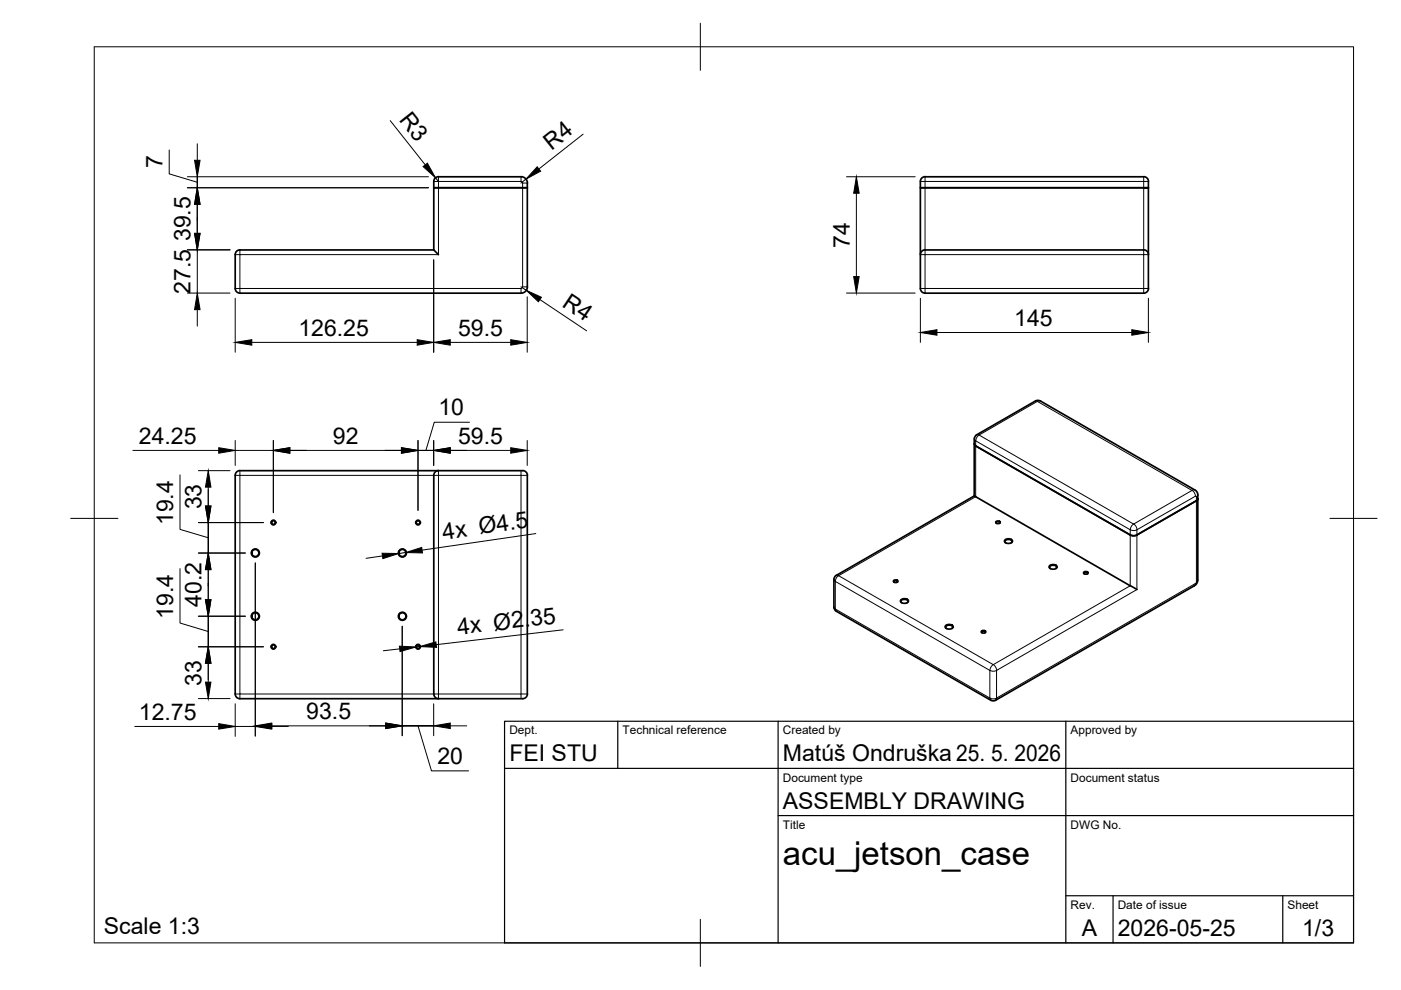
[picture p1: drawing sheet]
<svg xmlns="http://www.w3.org/2000/svg" width="297mm" height="210mm" viewBox="0 0 297 210" stroke-linecap="round" stroke-linejoin="round" font-family="sans-serif">
<!-- layer: Visible -->
<g fill="none" stroke="#000" stroke-width=".36">
<path d="M111.8 38.8v22M111.8 38.8a1.31 1.31 0 0 0-1.3-1.3h-17.5a1.01 1.01 0 0 0-1 1v1.3h19.8h-19.8v13.2M195.4 37.8l.7-.3h46.4a.97 .97 0 0 1 1 1v22.7a1.01 1.01 0 0 1-1 1h-46.4a1.01 1.01 0 0 1-1-1v-21.4h47.4h-47.4v-1.3zM242.5 39.8h1zM49.9 54v7.2a1.01 1.01 0 0 0 1 1h59.6a1.34 1.34 0 0 0 1.3-1.4M50.9 53h41.1M50.9 53a1.01 1.01 0 0 0-1 1M92 53l1 1M196.1 53h46.4M196.1 53a1.01 1.01 0 0 0-1 1M242.5 53a1.01 1.01 0 0 1 1 1M50.9 99.8h59.9"/>
<path d="M50.9 99.8a1.01 1.01 0 0 0-1 1v46.3a1.01 1.01 0 0 0 1 1h42.1M93 99.8a1.01 1.01 0 0 0-1 1v46.3a1.01 1.01 0 0 0 1 1M110.8 99.8a1.01 1.01 0 0 1 1 1M206.6 93.1v12l-29.3 16.9M206.6 93.1l.1-.6 .4-.3 12.4-7.2 .9-.1 33.1 19.1 .5 .8v18.2l-.4 .9-42.5 24.6M206.6 94.1l.3 .4 32.7 18.9a1.52 1.52 0 0 0 1.4 0l12.7-7.2 .3-.4M111.8 100.8v46.3M206.6 105.1l34.5 19.9M211.2 110.5h.5l.4 .3-.6 .2-.4-.2zM211.3 110.9a.35 .35 0 0 1 .3-.3 .35 .35 0 0 1 .4 .2l-.1 .1M213 114.5l.8-.3a.62 .62 0 0 1 .8 .7l-.8 .3a.62 .62 0 0 1-.8-.7zM213.2 115.1l-.1-.2a.78 .78 0 0 1 .7-.5 .78 .78 0 0 1 .8 .5l-.2 .2"/>
<path d="M176.8 128.7l.1 .5 .4 .4 32.8 18.9M177.3 122l-.4 .4-.1 .5v5.8M189.5 123h.5l.4 .3-.6 .2-.4-.2zM189.6 123.5a.35 .35 0 0 1 .3-.4 .35 .35 0 0 1 .4 .3l-.1 .1M191 127.2l.8-.3a.62 .62 0 0 1 .8 .7l-.8 .3a.62 .62 0 0 1-.8-.7zM191.2 127.8l-.2-.2a.78 .78 0 0 1 .8-.5 .78 .78 0 0 1 .7 .5l-.2 .2M200.4 132.7l.8-.3a.62 .62 0 0 1 .8 .7l-.8 .3a.62 .62 0 0 1-.8-.7zM200.7 133.3l-.2-.2a.78 .78 0 0 1 .7-.6 .78 .78 0 0 1 .8 .6l-.2 .2M208.2 133.7h.4l.4 .3-.6 .2-.4-.2zM208.2 134.2a.35 .35 0 0 1 .3-.4 .35 .35 0 0 1 .4 .3l-.1 .1M222.5 120l.8-.3a.62 .62 0 0 1 .8 .7l-.8 .3a.62 .62 0 0 1-.8-.7zM222.7 120.6l-.2-.2a.78 .78 0 0 1 .8-.6 .78 .78 0 0 1 .7 .6l-.2 .2"/>
<path d="M229.9 121.3l.4-.1 .4 .3-.6 .2-.4-.2zM229.9 121.7a.35 .35 0 0 1 .3-.4 .35 .35 0 0 1 .4 .3l-.1 .1M111.8 147.1a1.1 1.1 0 0 1-1.3 1h-17.5M211.1 148.5l-.5 .1-.5-.1"/>
<circle cx="54.1" cy="117.2" r=".86"/>
<circle cx="54.1" cy="117.2" r=".75"/>
<circle cx="58" cy="110.8" r=".5"/>
<circle cx="58" cy="110.8" r=".39"/>
<circle cx="85.3" cy="117.2" r=".86"/>
<circle cx="85.3" cy="117.2" r=".75"/>
<circle cx="88.6" cy="110.8" r=".5"/>
<circle cx="88.6" cy="110.8" r=".39"/>
<circle cx="54.1" cy="130.7" r=".86"/>
<circle cx="54.1" cy="130.7" r=".75"/>
<circle cx="58" cy="137.1" r=".5"/>
<circle cx="58" cy="137.1" r=".39"/>
<circle cx="85.3" cy="130.7" r=".86"/>
<circle cx="85.3" cy="130.7" r=".75"/>
<circle cx="88.6" cy="137.1" r=".5"/>
<circle cx="88.6" cy="137.1" r=".39"/>
</g>
<!-- layer: Visible Narrow -->
<g fill="none" stroke="#000" stroke-width=".21">
<path d="M93 37.5v1h-1M110.5 38.5h-17.5v15.5h-42.1v7.2h-1M110.5 37.5v1M110.5 38.5l.3 .3M110.8 38.8v22h1M110.8 38.8h1M195.1 38.5h1v15.5h-1M196.1 37.5v1h46.4v-1M243.5 38.5h-1v15.5h1M50.9 53v1h-1M196.1 54h46.4v7.2h-46.4zM110.5 61.2v1"/>
<path d="M110.5 61.2h-59.6v1M110.8 60.8l-.3 .3M195.1 61.2h1v1M243.5 61.2h-1v1M50.9 99.8v1h-1M93 99.8v1h-42.1v46.3h42.1v-46.3h17.5v-1M206.6 93.1l.3 .4M206.9 93.5v11.8l-29.1 16.8 32.8 18.8 29-16.7v-11.9M206.9 93.5l32.7 18.8M207.1 92.2h.5M207.6 92.2l12.3-7.1 32.8 18.9-12.4 7.1zM207.6 92.2a1.57 1.57 0 0 0-.7 1.3"/>
<path d="M220.6 85h-1.1M111.8 100.8h-1.3v46.3h1.3M240.1 111.3l.3-.2a1.56 1.56 0 0 1 .7 1.2 1.56 1.56 0 0 1-1.5 0zM253.4 103.9l-.7 .1a1.57 1.57 0 0 1 .8 1.2M253.7 105.3l-.3-.1-12.4 7.1v12.7l-29.7 17.1v5.9l42.1-24.3M254 104.9l-.3 .4v18M176.8 128.7l.5 .9M177.1 123.3l32.8 18.8v5.9l-32.8-18.9zM177.3 122h.5a1.56 1.56 0 0 0-.7 1.3l-.3-.4M253.5 123.7l-.3 .5M253.7 123.3l-.3 .4M254 122.9l-.3 .4"/>
<path d="M49.9 147.1h1v1M93 148.1v-1h17.5v1M210.1 148.5l-.2-.5a1.56 1.56 0 0 0 1.4 0l-.2 .5M210.3 141.1l.3-.2a1.57 1.57 0 0 1 .7 1.2 1.55 1.55 0 0 1-1.4 0z"/>
</g>
<!-- layer: BORDER -->
<path d="M20 9.9h267v190h-267zM148.5 4.9v10M15 109.9h10M282 109.9h10M148.5 194.9v10" fill="none" stroke="#000" stroke-width=".21"/>
<!-- layer: TITLEBLOCK -->
<path d="M107 152.9h180v47h-180zM131 152.9v10M165 152.9v47M226 152.9v47M107 162.9h180M165 172.9h122M226 189.9h61M236 189.9v10M272 189.9v10" fill="none" stroke="#000" stroke-width=".25"/>
<!-- layer: FD_Dimensions -->
<g fill="none" stroke="#000" stroke-width=".21">
<path d="M35.9 31.8v5.1l5.9 1.7M39.7 39.8h51.1M39.7 37.5h51.1M41.8 39.8v-2.3v2.3M41.8 30.5v3.5M82.7 25.6l7.5 9.4M92.3 37.7l.7 .8M111.5 38l-1.1 .8M123.6 28.4l-9.3 7.4M179.5 37.5h14.5M39.7 53h9.1M41.8 43.3v6.2"/>
<path d="M41.8 53v9.1M91.9 55.1v19.6M181.6 41v17.6M39.7 62.1h9.1M41.8 65.7v3.4M49.9 63.2v11.5M53.4 72.6h35.1M95.5 72.6h12.8M110.4 60.8l1.2 .7M111.8 62.9v11.8M114.5 63.5l9.9 6.6M179.5 62.1h14.5"/>
<path d="M195.1 63.2v9.4M198.6 70.5h41.4M243.5 63.2v9.4M28.2 95.5h18.2M42.1 99.8h6.7M49.9 93.4v5.3M49.9 95.5h8.1M58 93.4v15.3M61.4 95.5h23.7M88.6 95.5h3.3h-3.3M88.6 93.4v14.8M91.9 93.4v5.3"/>
<path d="M95.5 95.5h12.8M99.5 89.5h-7.4l-1.8 6M111.8 93.4v5.3M38.2 100.7v11.5l6 1.8M42.1 110.8h13.8M42.1 117.3h9.9M44.2 110.8v6.5v-6.5M44.2 103.3v4M54.1 119.4v36.7M81.1 117.9l-3.5 .5M86 117.2l-1.5 .2M113.6 113.1l-24.1 3.5"/>
<path d="M38.2 120.6v11.5l6 1.8M42.1 130.7h9.9M42.1 137.1h13.8M44.2 130.7v6.4v-6.4M44.2 120.8v6.4M84.8 137.6l-3.5 .4M85.3 132.8v23.2M89 137.1l-.8 .1M119.4 133.5l-26.9 3.2M28.6 154h17.8M42.1 148.1h6.7M44.2 140.6v4"/>
<path d="M49.9 149.2v6.9M49.9 154h4.2M57.6 154h3.5M57.6 153.9h24.2M85.3 153.9h6.6h-6.6M88.6 153.9l2.9 9.5h7.9M91.9 149.2v6.8M95.5 153.9h3.5"/>
</g>
<g fill="#000" stroke="#000" stroke-width=".21">
<path d="M41.3 34h1.1l-.6 3.5zM89.7 35.3l.9-.7 1.7 3.1zM113.9 35.4l.7 .9-3.1 1.7zM41.3 49.5h1.1l-.6 3.5zM41.8 39.8l.6 3.5h-1.1zM181.6 37.5l.6 3.5h-1.2zM181 58.6h1.2l-.6 3.5zM41.8 62.1l.6 3.6h-1.1zM49.9 72.6l3.5-.6v1.2zM88.5 72l3.4 .6-3.4 .6zM91.9 72.6l3.6-.6v1.2zM108.3 72l3.5 .6-3.5 .6z"/>
<path d="M111.6 61.5l3.2 1.5-.6 1zM195.1 70.5l3.5-.6v1.2zM240 69.9l3.5 .6-3.5 .6zM46.4 94.9l3.5 .6-3.5 .6zM58 95.5l3.4-.6v1.2zM85.1 94.9l3.5 .6-3.5 .6zM91.9 95.5l3.6-.6v1.2zM108.3 94.9l3.5 .6-3.5 .6zM44.2 99.8l.5 3.5h-1.1zM43.6 107.3h1.1l-.5 3.5zM81 117.3l3.5 .1-3.3 1zM86 117.2l3.4-1.1 .2 1.1z"/>
<path d="M44.2 117.3l.5 3.5h-1.1zM43.6 127.2h1.1l-.5 3.5zM84.7 137l3.5 .2-3.4 .9zM89 137.1l3.4-1 .2 1.2zM44.2 137.1l.5 3.5h-1.1zM43.6 144.6h1.1l-.5 3.5zM46.4 153.4l3.5 .6-3.5 .6zM54.1 154l3.5-.6v1.2zM54.1 153.9l3.5-.6v1.2zM81.8 153.3l3.5 .6-3.5 .6zM91.9 153.9l3.6-.6v1.2z"/>
</g>
<text font-size="7" x="166" y="183.4">acu_jetson_case</text>
<g font-size="4.9">
<text x="84.5" y="25.5" transform="rotate(52 84.5 25.5)">R3</text>
<text x="34.5" y="35.7" transform="rotate(-90 34.5 35.7)">7</text>
<text x="116.9" y="31.9" transform="rotate(-38 116.9 31.9)">R4</text>
<text x="40.4" y="51.2" transform="rotate(-90 40.4 51.2)">39.5</text>
<text x="180.2" y="52.5" transform="rotate(-90 180.2 52.5)">74</text>
<text x="40.4" y="62.3" transform="rotate(-90 40.4 62.3)">27.5</text>
<text x="119" y="64.8" transform="rotate(34 119 64.8)">R4</text>
<text x="63.3" y="71.1">126.25</text>
<text x="97.1" y="71.1">59.5</text>
<text x="215.1" y="69">145</text>
<text x="92.9" y="88.1">10</text>
<text x="29.4" y="94.1">24.25</text>
<text x="70.6" y="94.1">92</text>
<text x="97.1" y="94.1">59.5</text>
<text x="36.7" y="111.4" transform="rotate(-90 36.7 111.4)">19.4</text>
<text x="42.7" y="108" transform="rotate(-90 42.7 108)">33</text>
<text x="94.1" y="114.4" transform="rotate(-8 94.1 114.4)">4x Ø4.5</text>
<text x="36.7" y="131.2" transform="rotate(-90 36.7 131.2)">19.4</text>
<text x="42.7" y="128.6" transform="rotate(-90 42.7 128.6)">40.2</text>
<text x="97.1" y="134.6" transform="rotate(-7 97.1 134.6)">4x Ø2.35</text>
<text x="42.7" y="145.3" transform="rotate(-90 42.7 145.3)">33</text>
<text x="29.4" y="152.6">12.75</text>
<text x="64.9" y="152.4">93.5</text>
<text x="92.8" y="162">20</text>
<text x="108" y="161.4">FEI STU</text>
<text x="166" y="161.4">Matúš Ondruška 25. 5. 2026</text>
<text x="166" y="171.4">ASSEMBLY DRAWING</text>
<text x="22" y="198.1">Scale 1:3</text>
<text x="229.3" y="198.6">A</text>
<text x="237" y="198.4">2026-05-25</text>
<text x="276.1" y="198.6">1/3</text>
</g>
<g font-size="2.5">
<text x="108" y="155.7">Dept.</text>
<text x="132" y="155.7">Technical reference</text>
<text x="166" y="155.7">Created by</text>
<text x="227" y="155.7">Approved by</text>
<text x="166" y="165.7">Document type</text>
<text x="227" y="165.7">Document status</text>
<text x="166" y="175.7">Title</text>
<text x="227" y="175.7">DWG No.</text>
<text x="227" y="192.7">Rev.</text>
<text x="237" y="192.7">Date of issue</text>
<text x="273" y="192.7">Sheet</text>
</g>
</svg>
